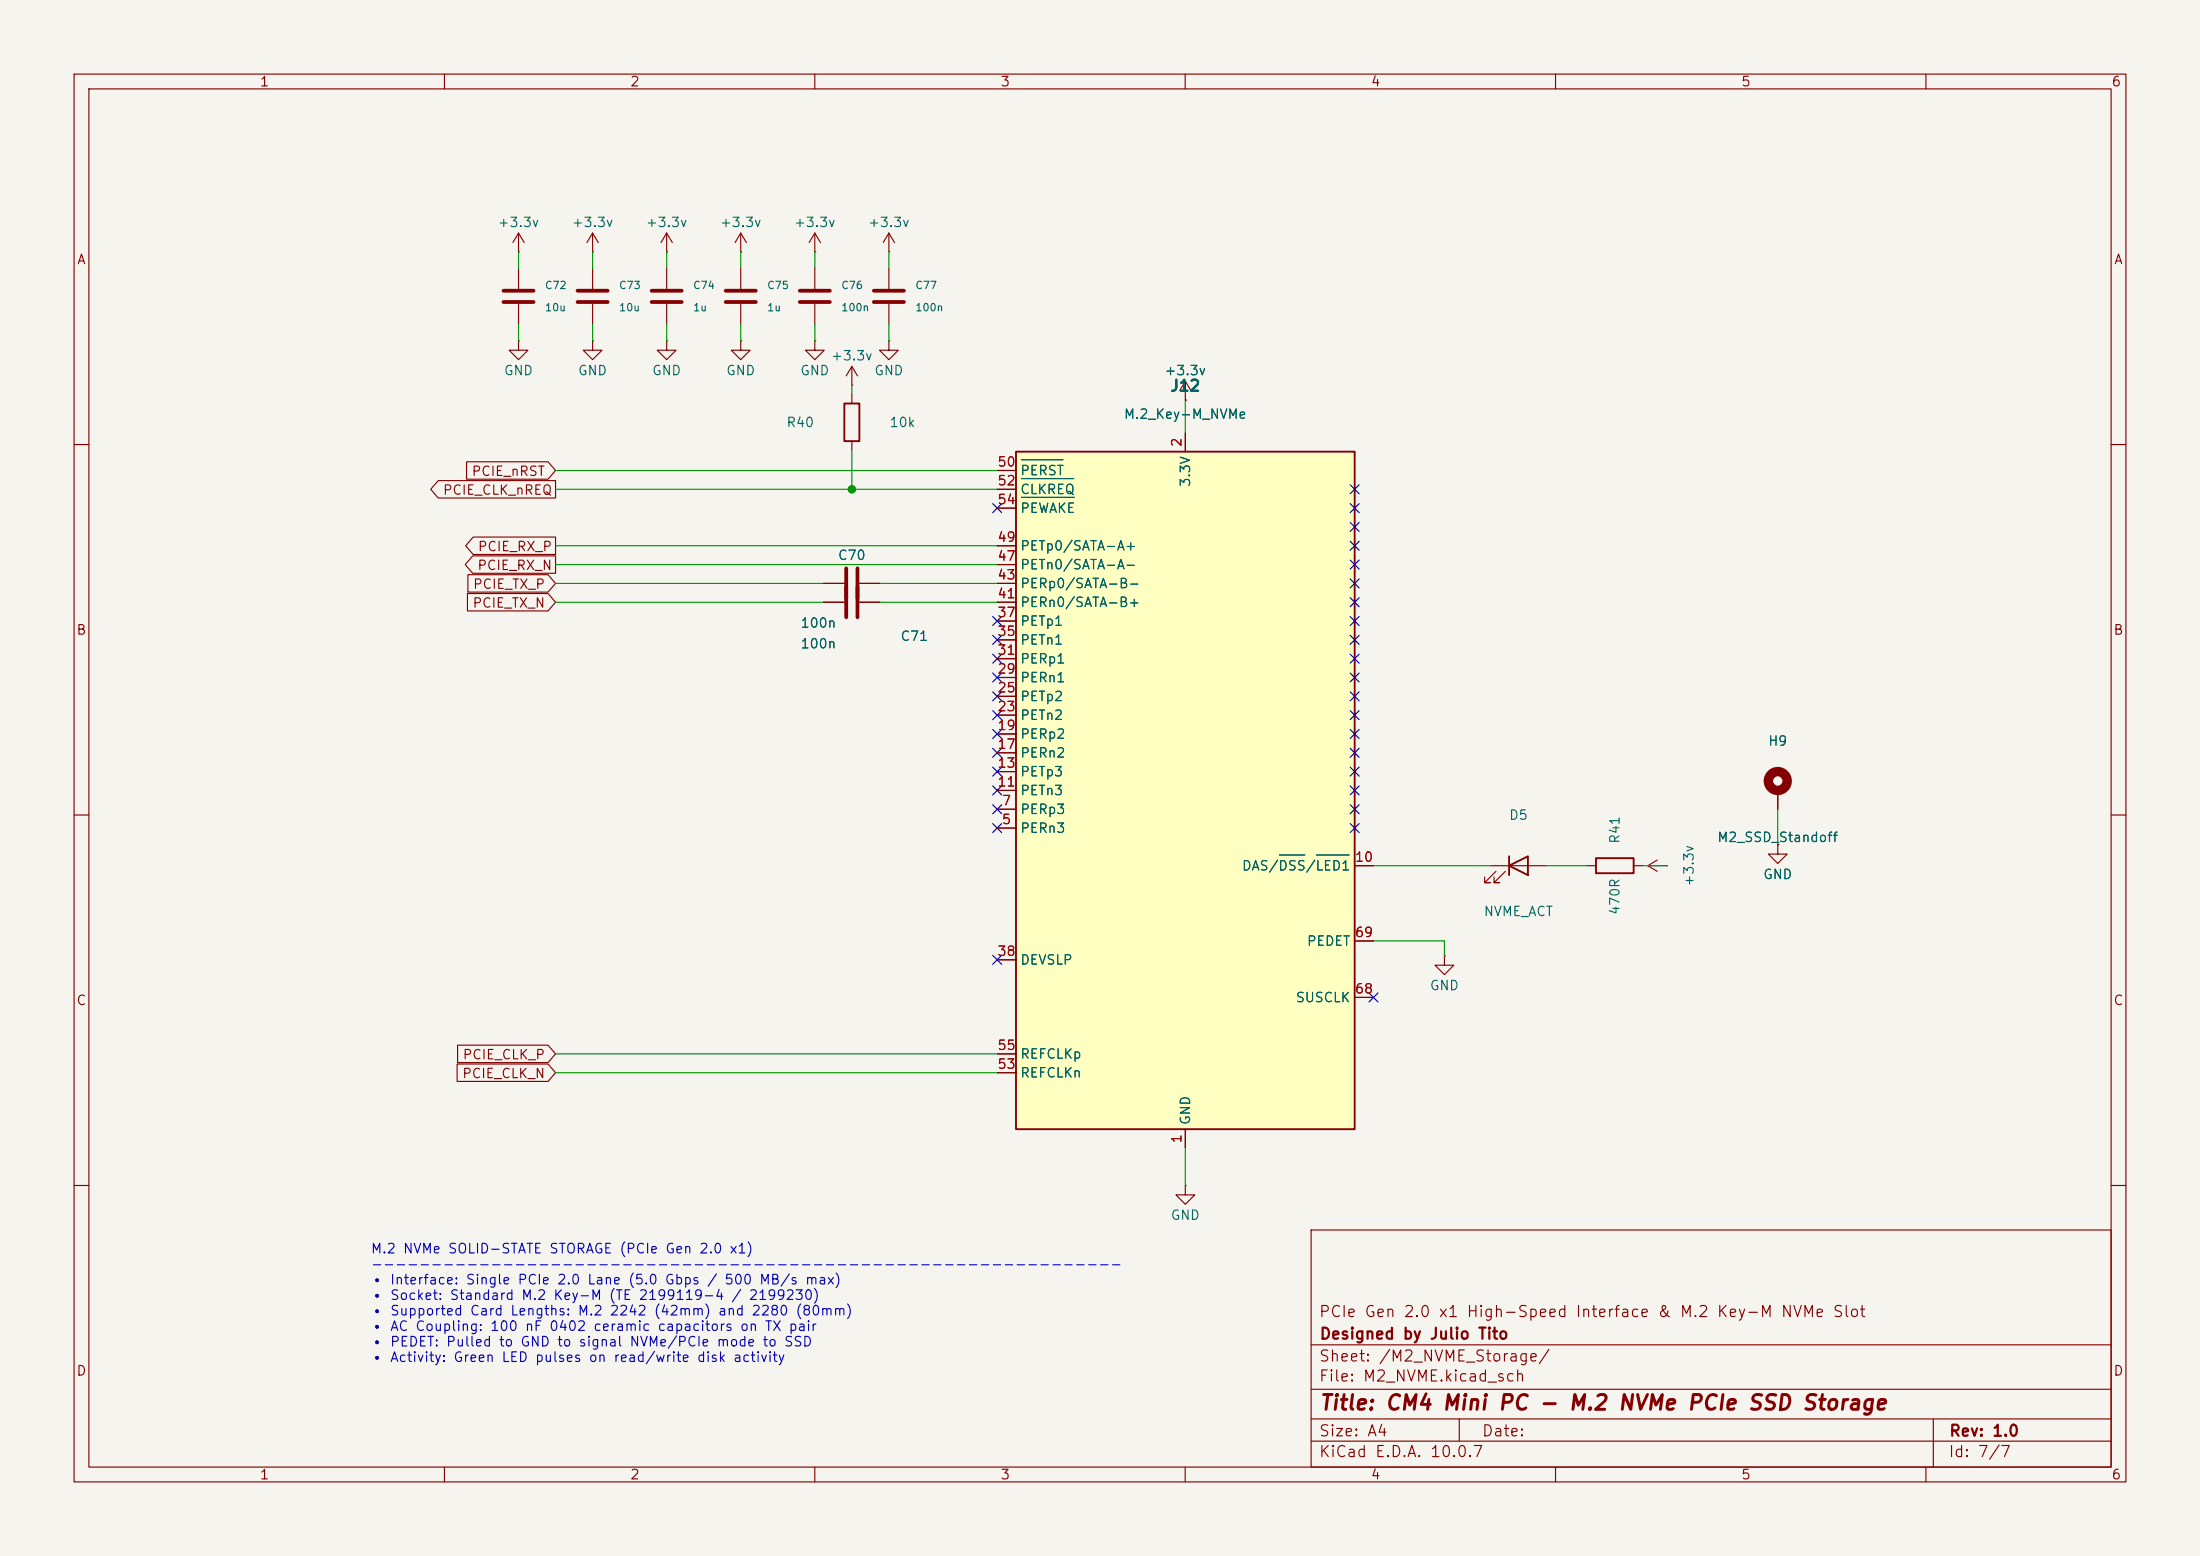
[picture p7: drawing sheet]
<svg xmlns="http://www.w3.org/2000/svg" width="297mm" height="210mm" viewBox="0 0 297 210" stroke-linecap="round" stroke-linejoin="round" font-family="sans-serif">
<path d="M0 0h297v210h-297z" fill="#f5f4ef" stroke="#f5f4ef" stroke-width=".14"/>
<g fill="none" stroke="#840000" stroke-width=".15">
<path d="M10 10h277v190h-277zM12 12h273v186h-273zM60 10v2M110 10v2M160 10v2M210 10v2M260 10v2M100 36.2v2.8M100 41v2.8M110 46v1.3h1.3l-1.3 1.2-1.3-1.2h1.3M110 46h.1M115 53.2v1.3"/>
<path d="M115 59.5v1.3M120 46v1.3h1.3l-1.3 1.2-1.3-1.2h1.3M120 46h.1M10 60h2M111.2 78.7h2.8M116 78.7h2.8M285 60h2M10 110h2M285 110h2M10 160h2M177 166h108v32h-108zM285 160h2"/>
<path d="M60 198v2M110 198v2M160 198v2M177 194.5h108M177 191.5h108M177 187.5h108M177 181.5h108M197 191.5v3M210 198v2M260 198v2M261 191.5v6.5"/>
</g>
<path d="M98 39.2h4M98 40.8h4M114.2 76.7v4.1M115.8 76.7v4.1" fill="none" stroke="#840000" stroke-width=".51"/>
<path d="M114 54.5h2v5h-2z" fill="none" stroke="#840000" stroke-width=".25"/>
<path d="M137.2 61h45.7v91.4h-45.7z" fill="#ffffc2"/>
<path d="M137.2 61h45.7v91.4h-45.7zM203.7 116.8l2.6-1.2v2.5zM203.7 115.6v2.5M215.5 115.8h5v2.1h-5z" fill="none" stroke="#840000" stroke-width=".25"/>
<g fill="none" stroke="#840000" stroke-width=".15">
<path d="M70 34h.1M70 31.5l-.8 1.2M70 31.5l.8 1.2M70 31.5v2.5M70 36.2v2.8M80 34h.1M80 31.5v2.5M80 36.2v2.8M80 31.5l-.8 1.2M80 31.5l.8 1.2M90 34h.1M90 31.5v2.5"/>
<path d="M90 36.2v2.8M90 31.5l-.8 1.2M90 31.5l.8 1.2M100 34h.1M100 31.5l-.8 1.2M100 31.5l.8 1.2M100 31.5v2.5M110 34h.1M110 31.5l-.8 1.2M110 31.5l.8 1.2M110 31.5v2.5M110 36.2v2.8"/>
<path d="M120 34h.1M120 31.5v2.5M120 36.2v2.8M120 31.5l-.8 1.2M120 31.5l.8 1.2M70 46v1.3h1.3l-1.3 1.2-1.3-1.2h1.3M70 46h.1M70 41v2.8M80 46v1.3h1.3l-1.3 1.2-1.3-1.2h1.3M80 46h.1M80 41v2.8M90 46v1.3h1.3l-1.3 1.2-1.3-1.2h1.3"/>
<path d="M90 46h.1M90 41v2.8M100 46v1.3h1.3l-1.3 1.2-1.3-1.2h1.3M100 46h.1M110 41v2.8M115 52h.1M115 49.5l-.8 1.2M115 49.5l.8 1.2M115 49.5v2.5M120 41v2.8M160 54h.1M160 51.5v2.5"/>
<path d="M160 58.4v2.6M160 51.5l-.7 1.2M160 51.5l.8 1.2M59.2 64.9h15.8v2.3h-15.8l-1.1-1.2zM63 62.3h11l1 1.2-1 1.2h-11zM63.2 77.6h10.8l1 1.1-1 1.2h-10.8zM63.8 75h11.2v2.4h-11.2l-1-1.2zM63.9 72.5h11.1v2.3h-11.1l-1-1.1zM111.2 78.7h2.8M116 78.7h2.8M134.6 78.7h2.6M134.6 76.2h2.6"/>
<path d="M134.6 73.7h2.6M134.6 63.5h2.6M134.6 66h2.6M134.6 68.6h2.6M63.1 80.1h10.9l1 1.2-1 1.2h-10.9zM111.2 81.3h2.8M116 81.3h2.8M134.6 99.1h2.6M134.6 96.5h2.6M134.6 94h2.6M134.6 91.4h2.6M134.6 88.9h2.6"/>
<path d="M134.6 86.4h2.6M134.6 83.8h2.6M134.6 81.3h2.6M134.6 111.8h2.6M134.6 109.2h2.6M134.6 106.7h2.6M134.6 104.1h2.6M134.6 101.6h2.6M182.9 116.8h2.5M201.2 116.8h7.6M202 117.6l-1.6 1.5h.8h-.8v-.7M203.2 117.6l-1.5 1.5h.8h-.8v-.7"/>
<path d="M214.2 116.8h1.3M220.5 116.8h1.3M222.5 116.8h2.5M222.5 116.8l1.2 .8M223.7 116.1l-1.2 .7M225 116.8h.1M240 114v1.3h1.3l-1.3 1.2-1.3-1.2h1.3M240 114h.1M240 106.7v2.5M134.6 129.5h2.6M182.9 134.6h2.5M182.9 127h2.5"/>
<path d="M195 129v1.3h1.3l-1.3 1.2-1.3-1.2h1.3M195 129h.1M61.7 143.6h12.3l1 1.2-1 1.2h-12.3zM61.8 141.1h12.2l1 1.1-1 1.2h-12.2zM134.6 144.8h2.6M134.6 142.2h2.6M160 152.4v2.5M160 160v1.3h1.3l-1.3 1.2-1.3-1.2h1.3M160 160h.1"/>
</g>
<path d="M137.9 62.1h5.6M137.9 64.6h7.1M137.9 67.1h7.1M172.7 115.4h3.5M177.7 115.4h4.4" fill="none" stroke="#006464" stroke-width=".15"/>
<path d="M68 39.2h4M78 39.2h4M88 39.2h4M108 39.2h4M118 39.2h4M68 40.8h4M78 40.8h4M88 40.8h4M108 40.8h4M118 40.8h4M114.2 79.2v4.1M115.8 79.2v4.1" fill="none" stroke="#840000" stroke-width=".51"/>
<circle cx="240" cy="105.4" r="1.27" fill="none" stroke="#840000" stroke-width="1.3"/>
<g fill="none" stroke="#009600" stroke-width=".15">
<path d="M70 34v2.2M80 34v2.2M90 34v2.2M100 34v2.2M110 34v2.2M120 34v2.2M70 43.8v2.2M80 43.8v2.2M90 43.8v2.2M100 43.8v2.2M110 43.8v2.2M115 52v1.2"/>
<path d="M120 43.8v2.2M160 54v4.4M75 78.7h36.2M75 73.7h59.6M75 63.5h59.6M75 66h59.6M75 76.2h59.6M115 60.8v5.2M118.8 78.7h15.8M75 81.3h36.2M118.8 81.3h15.8M185.4 116.8h15.8"/>
<path d="M208.8 116.8h5.4M221.8 116.8h3.2M240 109.2v4.8M185.4 127h9.6v2M75 142.2h59.6M75 144.8h59.6M160 154.9v5.1"/>
</g>
<g fill="none" stroke="#000084" stroke-width=".15">
<path d="M134 68l1.2 1.2M135.2 68l-1.2 1.2M182.3 70.5l1.2 1.2M182.3 65.4l1.2 1.2M182.3 75.6l1.2 1.2M182.3 73.1l1.2 1.2M182.3 78.1l1.2 1.2M182.3 68l1.2 1.2M183.5 70.5l-1.2 1.2M183.5 65.4l-1.2 1.2M183.5 75.6l-1.2 1.2M183.5 73.1l-1.2 1.2"/>
<path d="M183.5 78.1l-1.2 1.2M183.5 68l-1.2 1.2M134 85.8l1.2 1.2M134 88.3l1.2 1.2M134 95.9l1.2 1.2M134 90.8l1.2 1.2M134 98.5l1.2 1.2M134 93.4l1.2 1.2M134 83.2l1.2 1.2M135.2 85.8l-1.2 1.2M135.2 88.3l-1.2 1.2M135.2 95.9l-1.2 1.2"/>
<path d="M135.2 90.8l-1.2 1.2M135.2 98.5l-1.2 1.2M135.2 93.4l-1.2 1.2M135.2 83.2l-1.2 1.2M182.3 83.2l1.2 1.2M182.3 88.3l1.2 1.2M182.3 85.8l1.2 1.2M182.3 95.9l1.2 1.2M182.3 93.4l1.2 1.2M182.3 90.8l1.2 1.2M182.3 98.5l1.2 1.2M182.3 80.7l1.2 1.2"/>
<path d="M183.5 83.2l-1.2 1.2M183.5 88.3l-1.2 1.2M183.5 85.8l-1.2 1.2M183.5 95.9l-1.2 1.2M183.5 93.4l-1.2 1.2M183.5 90.8l-1.2 1.2M183.5 98.5l-1.2 1.2M183.5 80.7l-1.2 1.2M134 106.1l1.2 1.2M134 101l1.2 1.2M134 103.5l1.2 1.2M134 108.6l1.2 1.2"/>
<path d="M134 111.2l1.2 1.2M135.2 106.1l-1.2 1.2M135.2 101l-1.2 1.2M135.2 103.5l-1.2 1.2M135.2 108.6l-1.2 1.2M135.2 111.2l-1.2 1.2M182.3 106.1l1.2 1.2M182.3 111.2l1.2 1.2M182.3 108.6l1.2 1.2M182.3 103.5l1.2 1.2M182.3 101l1.2 1.2M183.5 106.1l-1.2 1.2"/>
<path d="M183.5 111.2l-1.2 1.2M183.5 108.6l-1.2 1.2M183.5 103.5l-1.2 1.2M183.5 101l-1.2 1.2M134 128.9l1.2 1.2M135.2 128.9l-1.2 1.2M184.8 134l1.2 1.2M186 134l-1.2 1.2"/>
</g>
<circle cx="115" cy="66" r=".51" fill="#009600" stroke="#009600" stroke-width=".14"/>
<text font-size="2" fill="#840000" x="178" y="190.8">Title: CM4 Mini PC - M.2 NVMe PCIe SSD Storage</text>
<text font-size="1.5" fill="#006464" x="157.9" y="53.2">J12</text>
<g font-size="1.5" fill="#840000">
<text x="178" y="178.1">PCIe Gen 2.0 x1 High-Speed Interface &amp; M.2 Key-M NVMe Slot</text>
<text x="178" y="184.1">Sheet: /M2_NVME_Storage/</text>
<text x="178" y="181.1">Designed by Julio Tito</text>
<text x="178" y="186.8">File: M2_NVME.kicad_sch</text>
<text x="178" y="197">KiCad E.D.A. 10.0.7</text>
<text x="178" y="194.2">Size: A4</text>
<text x="200" y="194.2">Date:</text>
<text x="263" y="197">Id: 7/7</text>
<text x="263" y="194.2">Rev: 1.0</text>
</g>
<g font-size="1.3" fill="#840000">
<text x="35" y="12">1</text>
<text x="85" y="12">2</text>
<text x="135" y="12">3</text>
<text x="185" y="12">4</text>
<text x="235" y="12">5</text>
<text x="285" y="12">6</text>
<text x="10.3" y="36">A</text>
<text x="285.3" y="36">A</text>
<text x="63.6" y="64.6">PCIE_nRST</text>
<text x="59.7" y="67.1">PCIE_CLK_nREQ</text>
<text x="64.4" y="77.3">PCIE_RX_N</text>
<text x="64.4" y="74.7">PCIE_RX_P</text>
<text x="63.7" y="82.3">PCIE_TX_N</text>
<text x="63.8" y="79.8">PCIE_TX_P</text>
<text x="10.2" y="86">B</text>
<text x="285.2" y="86">B</text>
<text x="10.2" y="136">C</text>
<text x="285.2" y="136">C</text>
<text x="62.4" y="143.3">PCIE_CLK_P</text>
<text x="62.3" y="145.8">PCIE_CLK_N</text>
<text x="10.2" y="186">D</text>
<text x="285.2" y="186">D</text>
<text x="35" y="200">1</text>
<text x="85" y="200">2</text>
<text x="135" y="200">3</text>
<text x="185" y="200">4</text>
<text x="235" y="200">5</text>
<text x="285" y="200">6</text>
</g>
<g font-size="1.3" fill="#006464">
<text x="67.1" y="31">+3.3v</text>
<text x="77.1" y="31">+3.3v</text>
<text x="87.1" y="31">+3.3v</text>
<text x="97.1" y="31">+3.3v</text>
<text x="107.1" y="31">+3.3v</text>
<text x="117.1" y="31">+3.3v</text>
<text x="67.9" y="51">GND</text>
<text x="77.9" y="51">GND</text>
<text x="87.9" y="51">GND</text>
<text x="97.9" y="51">GND</text>
<text x="107.9" y="51">GND</text>
<text x="112.1" y="49">+3.3v</text>
<text x="117.9" y="51">GND</text>
<text x="157.1" y="51">+3.3v</text>
<text x="106.1" y="58">R40</text>
<text x="120" y="58">10k</text>
<text x="151.6" y="56.8">M.2_Key-M_NVMe</text>
<text x="137.6" y="64.5">PERST</text>
<text x="161" y="65.8" transform="rotate(-90 161 65.8)">3.3V</text>
<text x="137.6" y="67">CLKREQ</text>
<text x="137.6" y="69.5">PEWAKE</text>
<text x="113" y="75.9">C70</text>
<text x="137.6" y="77.2">PETn0/SATA-A-</text>
<text x="137.6" y="74.6">PETp0/SATA-A+</text>
<text x="137.6" y="82.2">PERn0/SATA-B+</text>
<text x="137.6" y="79.7">PERp0/SATA-B-</text>
<text x="108" y="85">100n</text>
<text x="108" y="87.8">100n</text>
<text x="121.5" y="86.8">C71</text>
<text x="137.6" y="89.9">PERp1</text>
<text x="137.6" y="87.3">PETn1</text>
<text x="137.6" y="84.8">PETp1</text>
<text x="137.6" y="94.9">PETp2</text>
<text x="137.6" y="92.4">PERn1</text>
<text x="137.6" y="100">PERp2</text>
<text x="137.6" y="97.5">PETn2</text>
<text x="238.6" y="101">H9</text>
<text x="137.6" y="107.6">PETn3</text>
<text x="137.6" y="105.1">PETp3</text>
<text x="137.6" y="102.6">PERn2</text>
<text x="137.6" y="112.7">PERn3</text>
<text x="137.6" y="110.2">PERp3</text>
<text x="203.6" y="111">D5</text>
<text x="219" y="114" transform="rotate(-90 219 114)">R41</text>
<text x="231.7" y="114">M2_SSD_Standoff</text>
<text x="167.6" y="117.8">DAS/DSS/LED1</text>
<text x="229" y="119.7" transform="rotate(-90 229 119.7)">+3.3v</text>
<text x="237.9" y="119">GND</text>
<text x="200.2" y="124">NVME_ACT</text>
<text x="219" y="123.6" transform="rotate(-90 219 123.6)">470R</text>
<text x="137.6" y="130.5">DEVSLP</text>
<text x="176.3" y="128">PEDET</text>
<text x="174.8" y="135.6">SUSCLK</text>
<text x="192.9" y="134">GND</text>
<text x="137.6" y="143.2">REFCLKp</text>
<text x="137.6" y="145.7">REFCLKn</text>
<text x="161" y="151.9" transform="rotate(-90 161 151.9)">GND</text>
<text x="158" y="165">GND</text>
</g>
<g font-size="1.3" fill="#a90000">
<text x="134.6" y="63.3">50</text>
<text x="134.6" y="65.8">52</text>
<text x="159.8" y="60.4" transform="rotate(-90 159.8 60.4)">2</text>
<text x="134.6" y="68.4">54</text>
<text x="134.6" y="76">47</text>
<text x="134.6" y="73.4">49</text>
<text x="134.6" y="83.6">37</text>
<text x="134.6" y="81.1">41</text>
<text x="134.6" y="78.5">43</text>
<text x="134.6" y="88.7">31</text>
<text x="134.6" y="86.1">35</text>
<text x="134.6" y="93.8">25</text>
<text x="134.6" y="91.2">29</text>
<text x="134.6" y="101.4">17</text>
<text x="134.6" y="98.8">19</text>
<text x="134.6" y="96.3">23</text>
<text x="134.6" y="106.5">11</text>
<text x="134.6" y="103.9">13</text>
<text x="135.2" y="111.5">5</text>
<text x="135.2" y="109">7</text>
<text x="182.8" y="116.6">10</text>
<text x="134.6" y="129.3">38</text>
<text x="182.8" y="126.8">69</text>
<text x="182.8" y="134.4">68</text>
<text x="134.6" y="142">55</text>
<text x="134.6" y="144.6">53</text>
<text x="159.8" y="154.4" transform="rotate(-90 159.8 154.4)">1</text>
</g>
<g font-size="1.3" fill="#0000c2">
<text x="50" y="169.5">M.2 NVMe SOLID-STATE STORAGE (PCIe Gen 2.0 x1)</text>
<text x="50" y="171.6">---------------------------------------------------------------</text>
<text x="50" y="173.7">• Interface: Single PCIe 2.0 Lane (5.0 Gbps / 500 MB/s max)</text>
<text x="50" y="175.8">• Socket: Standard M.2 Key-M (TE 2199119-4 / 2199230)</text>
<text x="50" y="177.9">• Supported Card Lengths: M.2 2242 (42mm) and 2280 (80mm)</text>
<text x="50" y="180">• AC Coupling: 100 nF 0402 ceramic capacitors on TX pair</text>
<text x="50" y="182.1">• PEDET: Pulled to GND to signal NVMe/PCIe mode to SSD</text>
<text x="50" y="184.1">• Activity: Green LED pulses on read/write disk activity</text>
</g>
<g font-size="1" fill="#006464">
<text x="73.5" y="39.3">C72</text>
<text x="83.5" y="39.3">C73</text>
<text x="93.5" y="39.3">C74</text>
<text x="103.5" y="39.3">C75</text>
<text x="113.5" y="39.3">C76</text>
<text x="123.5" y="39.3">C77</text>
<text x="73.5" y="42.3">10u</text>
<text x="83.5" y="42.3">10u</text>
<text x="93.5" y="42.3">1u</text>
<text x="103.5" y="42.3">1u</text>
<text x="113.5" y="42.3">100n</text>
<text x="123.5" y="42.3">100n</text>
</g>
</svg>
